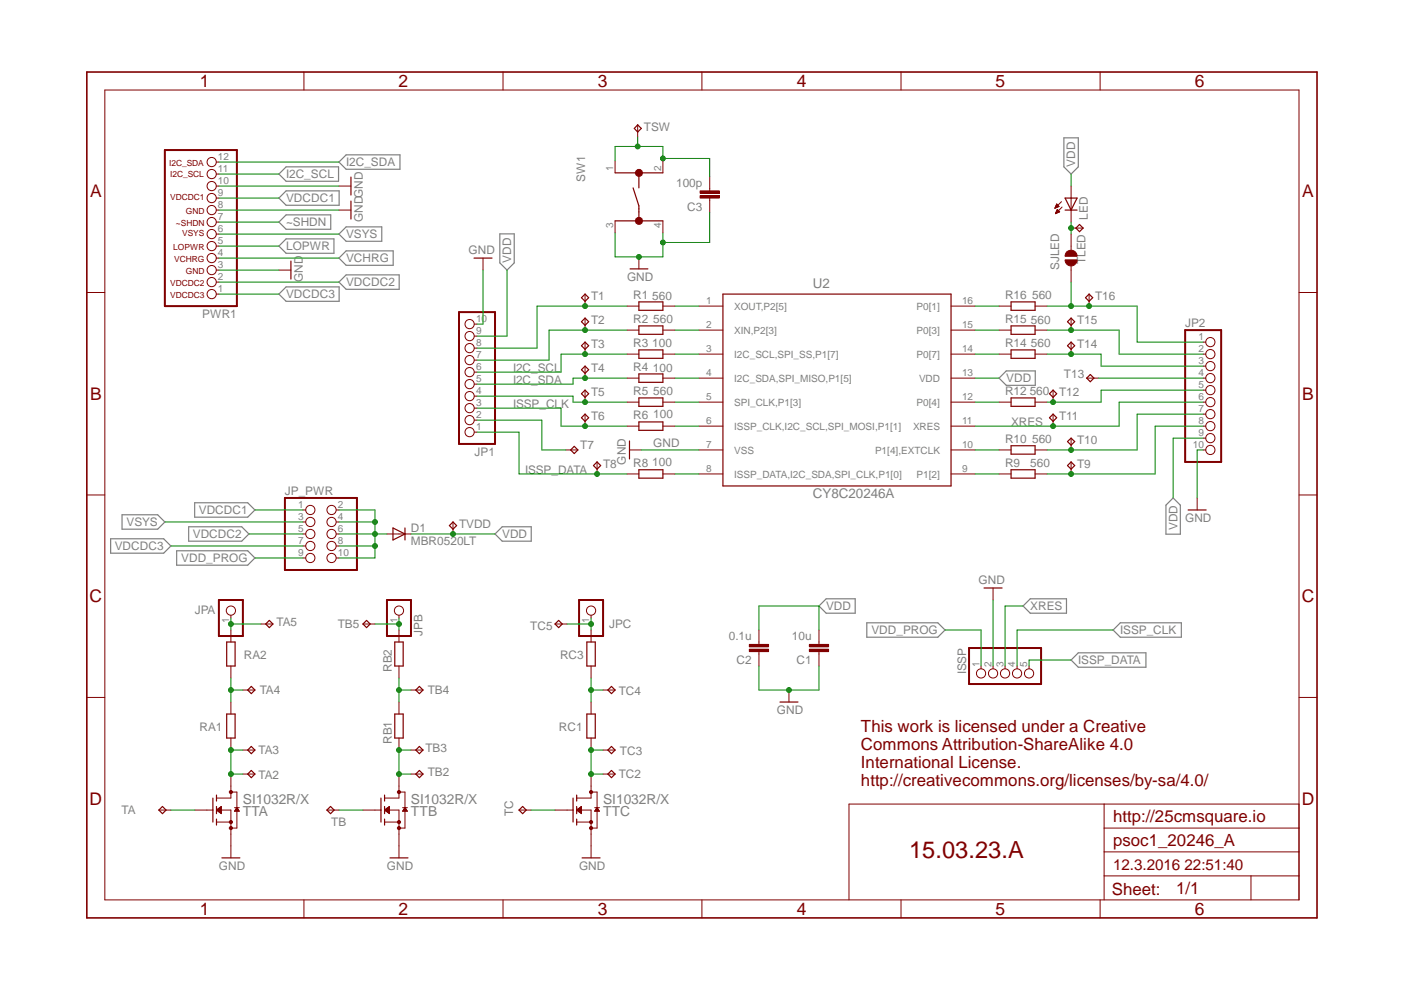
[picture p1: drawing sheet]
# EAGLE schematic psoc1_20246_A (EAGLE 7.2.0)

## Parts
C1  10u  C-EUC1206  [C1206]
C2  0.1u  C-EUC0603  [C0603]
C3  100p  C-EUC0603  [C0603]
D1  MBR0520LT  [SOD123]
ISSP  PINHD-1X5/90  [1X05/90]
JP1  PINHD-1X10  [1X10]
JP2  PINHD-1X10  [1X10]
JP_PWR  PINHD-2X5  [2X05]
JPA  PINHD-1X1  [1X01]
JPB  PINHD-1X1  [1X01]
JPC  PINHD-1X1  [1X01]
LED  LEDSML0603  [SML0603]
PWR1  LIWE_12_PIN_PWR  [LIWE_12_PIN]
R1  560  R-EU_R0603  [R0603]
R2  560  R-EU_R0603  [R0603]
R3  100  R-EU_R0603  [R0603]
R4  100  R-EU_R0603  [R0603]
R5  560  R-EU_R0603  [R0603]
R6  100  R-EU_R0603  [R0603]
R8  100  R-EU_R0603  [R0603]
R9  560  R-EU_R0603  [R0603]
R10  560  R-EU_R0603  [R0603]
R12  560  R-EU_R0603  [R0603]
R14  560  R-EU_R0603  [R0603]
R15  560  R-EU_R0603  [R0603]
R16  560  R-EU_R0603  [R0603]
RA1  R-EU_R0603  [R0603]
RA2  R-EU_R0603  [R0603]
RB1  R-EU_R0603  [R0603]
RB2  R-EU_R0603  [R0603]
RC1  R-EU_R0603  [R0603]
RC3  R-EU_R0603  [R0603]
SJLED  SOLDERJUMPERNO  [SJ_2S-NO]
SW1  FSM4JH  [FSM4JH]
T1  TPTP14R  [TP14R]
T2  TPTP14R  [TP14R]
T3  TPTP14R  [TP14R]
T4  TPTP14R  [TP14R]
T5  TPTP14R  [TP14R]
T6  TPTP14R  [TP14R]
T7  TPTP14R  [TP14R]
T8  TPTP14R  [TP14R]
T9  TPTP14R  [TP14R]
T10  TPTP14R  [TP14R]
T11  TPTP14R  [TP14R]
T12  TPTP14R  [TP14R]
T13  TPTP14R  [TP14R]
T14  TPTP14R  [TP14R]
T15  TPTP14R  [TP14R]
T16  TPTP14R  [TP14R]
TA  TPTP14R  [TP14R]
TA2  TPTP14R  [TP14R]
TA3  TPTP14R  [TP14R]
TA4  TPTP14R  [TP14R]
TA5  TPTP14R  [TP14R]
TB  TPTP14R  [TP14R]
TB2  TPTP14R  [TP14R]
TB3  TPTP14R  [TP14R]
TB4  TPTP14R  [TP14R]
TB5  TPTP14R  [TP14R]
TC  TPTP14R  [TP14R]
TC2  TPTP14R  [TP14R]
TC3  TPTP14R  [TP14R]
TC4  TPTP14R  [TP14R]
TC5  TPTP14R  [TP14R]
TLED  TPTP14R  [TP14R]
TSW  TPTP14R  [TP14R]
TTA  SI1032R/X  [SC-75A]
TTB  SI1032R/X  [SC-75A]
TTC  SI1032R/X  [SC-75A]
TVDD  TPTP14R  [TP14R]
U2  CY8C20246A  [QFN16_3X3_NOEPAD]

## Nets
GND: C1.1 C2.1 C3.1 ISSP.2 JP1.10 JP2.10 PWR1.3 PWR1.8 PWR1.10 SW1.3 SW1.4 TTA.S TTB.S TTC.S U2.7(VSS)
I2C_SCL: JP1.6 PWR1.11 R3.1 T3.TP
I2C_SDA: JP1.5 PWR1.12 R4.1 T4.TP
ISSP_CLK: ISSP.4 JP1.3 R6.1 T6.TP
ISSP_DATA: ISSP.5 JP1.1 R8.1 T8.TP
LOPWR: PWR1.5
N$1: JP1.8 R1.1 T1.TP
N$2: JP1.7 R2.1 T2.TP
N$3: RB1.1 TB2.TP TB3.TP TTB.D
N$4: RB1.2 RB2.1 TB4.TP
N$5: JP1.4 R5.1 T5.TP
N$6: D1.A JP_PWR.2 JP_PWR.4 JP_PWR.6 JP_PWR.8 JP_PWR.10
N$7: R1.2 U2.1(XOUT,P2[5])
N$8: R2.2 U2.2(XIN,P2[3])
N$9: JP2.1 R16.2 SJLED.1 T16.TP
N$10: JP2.2 R15.2 T15.TP
N$11: JP2.3 R14.2 T14.TP
N$12: R3.2 U2.3(I2C_SCL,SPI_SS,P1[7])
N$13: JP2.5 R12.2 T12.TP
N$14: R4.2 U2.4(I2C_SDA,SPI_MISO,P1[5])
N$15: JP2.7 R10.2 T10.TP
N$16: JP2.8 R9.2 T9.TP
N$17: R5.2 U2.5(SPI_CLK,P1[3])
N$18: R6.2 U2.6(ISSP_CLK,I2C_SCL,SPI_MOSI,P1[1])
N$19: R8.2 U2.8(ISSP_DATA,I2C_SDA,SPI_CLK,P1[0])
N$20: R16.1 U2.16(P0[1])
N$21: R15.1 U2.15(P0[3])
N$22: R14.1 U2.14(P0[7])
N$23: R12.1 U2.12(P0[4])
N$24: JPB.1 RB2.2 TB5.TP
N$25: R10.1 U2.10(P1[4],EXTCLK)
N$26: R9.1 U2.9(P1[2])
N$27: TB.TP TTB.G
N$28: RA1.1 TA2.TP TA3.TP TTA.D
N$29: RA1.2 RA2.1 TA4.TP
N$30: JPA.1 RA2.2 TA5.TP
N$31: TA.TP TTA.G
N$32: RC1.1 TC2.TP TC3.TP TTC.D
N$33: RC1.2 RC3.1 TC4.TP
N$34: JPC.1 RC3.2 TC5.TP
N$35: TC.TP TTC.G
N$36: C3.2 SW1.1 SW1.2 TSW.TP
N$37: LED.C SJLED.2 TLED.TP
N$38: JP2.4 T13.TP
N$39: JP1.2 T7.TP
VCHRG: PWR1.4
VDCDC1: JP_PWR.1 PWR1.9
VDCDC2: JP_PWR.5 PWR1.2
VDCDC3: JP_PWR.7 PWR1.1
VDD: C1.2 C2.2 D1.C JP1.9 JP2.9 LED.A TVDD.TP U2.13(VDD)
VDD_PROG: ISSP.1 JP_PWR.9
VSYS: JP_PWR.3 PWR1.6
XRES: ISSP.3 JP2.6 T11.TP U2.11(XRES)
~SHDN: PWR1.7

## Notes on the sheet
- This work is licensed under a Creative
  Commons Attribution-ShareAlike 4.0
  International License.
  http://creativecommons.org/licenses/by-sa/4.0/
- http://25cmsquare.io
- 15.03.23.A

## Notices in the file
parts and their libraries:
SparkFun-Passives: Licensing: Creative Commons ShareAlike 4.0 International - https://creativecommons.org/licenses/by-sa/4.0
